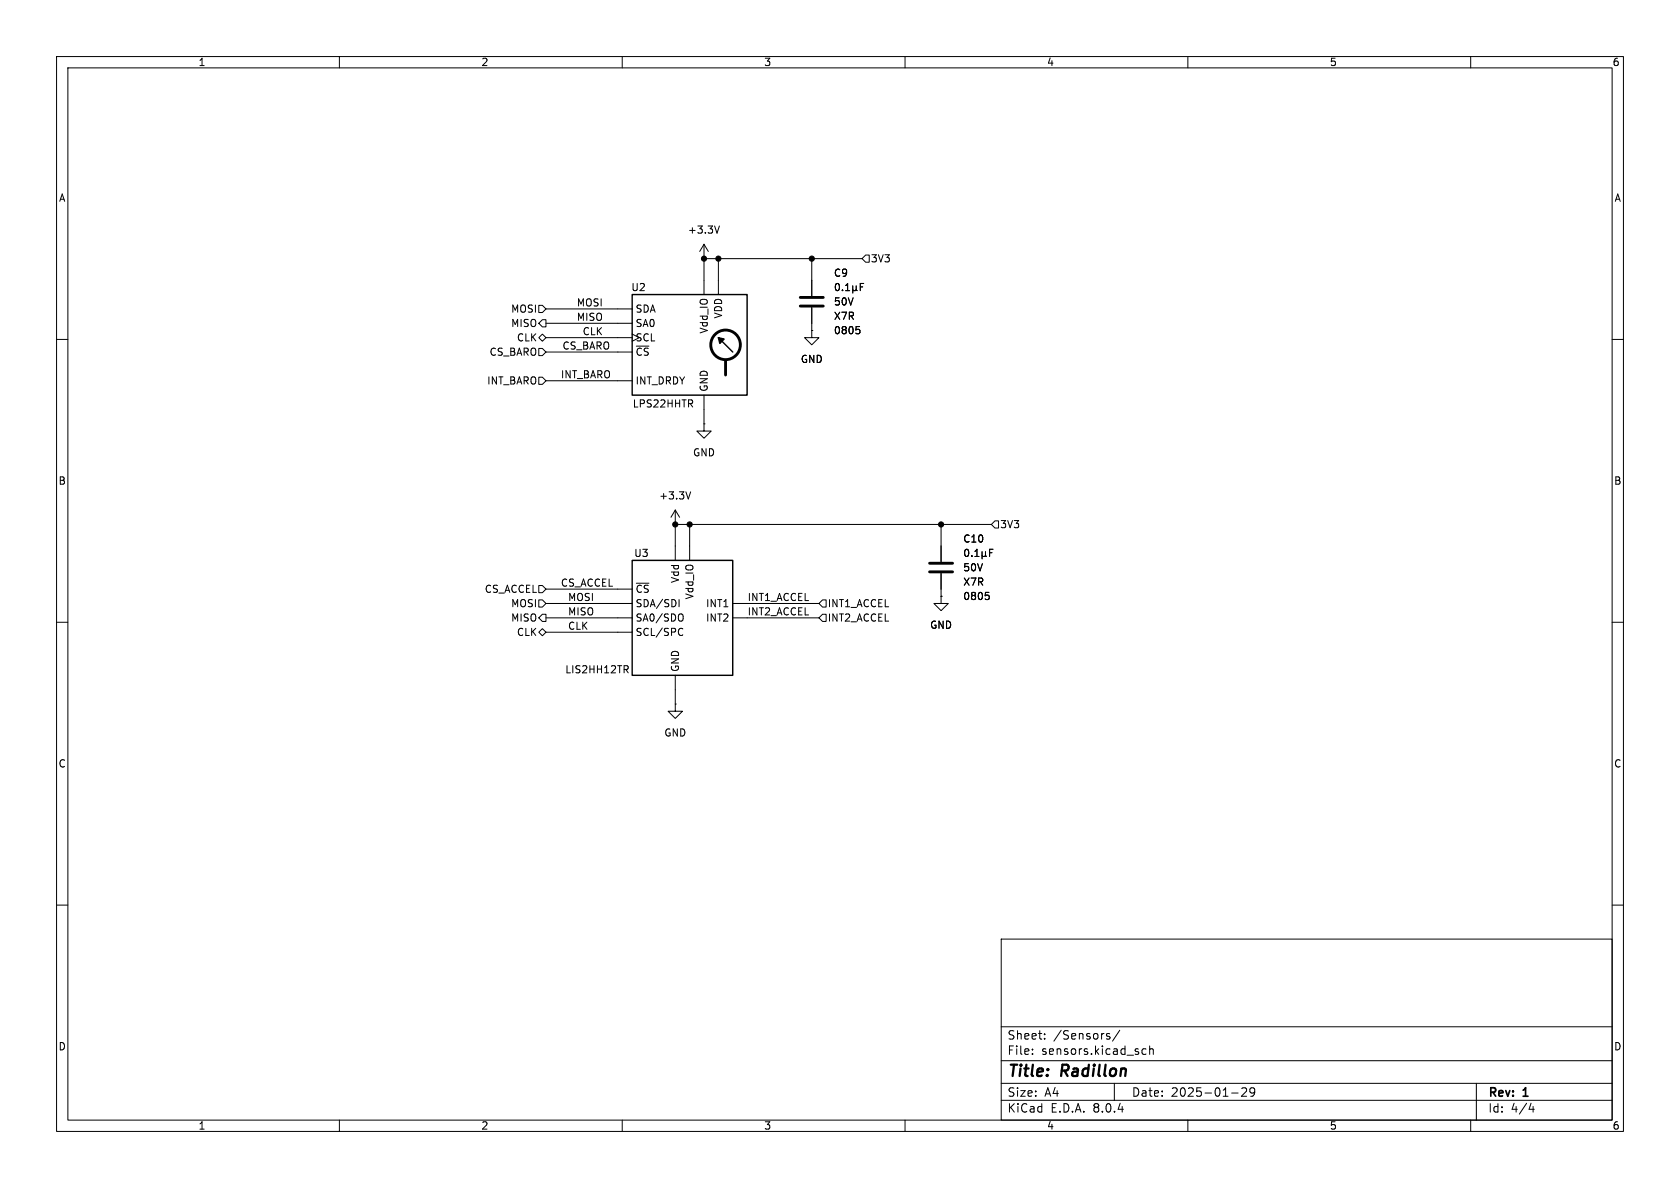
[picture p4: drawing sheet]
<svg xmlns="http://www.w3.org/2000/svg" width="297mm" height="210mm" viewBox="0 0 297 210" stroke-linecap="round" stroke-linejoin="round" font-family="sans-serif">
<g fill="none" stroke="#000" stroke-width=".18">
<path d="M10 10h277v190h-277zM12 12h273v186h-273zM60 10v2M110 10v2M160 10v2M210 10v2M260 10v2M127.2 39.9l-.4 1.3M10 60h2M95.2 59.7l.7-.6 .6 .6-.6 .6zM95.2 54h.7l.6 .6-.6 .6h-.7zM95.9 56.5h.6v1.3h-.6l-.7-.6z"/>
<path d="M96.5 59.7h15.3M96.5 54.6h15.3M96.5 57.2h15.3M124.5 45.7h.1M124.5 43.2v8.9M124.5 43.2l.7 1.3M124.5 43.2l-.8 1.3M124.5 45.7h27.9M127 45.7v6.4M143.5 58.4v1.3h-1.3l1.3 1.3 1.3-1.3h-1.3M143.5 58.4h.1M143.5 45.7v6.6"/>
<path d="M143.5 54.4v4M147.9 50.2l.1-.1a.68 .68 0 0 1 .4 .6 .68 .68 0 0 1-.4 .7 .84 .84 0 0 1-.1-1.2zM148.9 51.3v.1M149.5 51.4h.7M149.5 50.5l.4-.4v1.3M150.8 51.2l.1 .2h.3l.2-.2M150.8 50.5v1.3M151.4 57.7h.6M151.4 51.2l.1 .2M151.4 50.5v.7M151.8 58.2l.2 .3v.3l-.2 .2M152.1 50.7h.4"/>
<path d="M152.7 50.1h-.6v1.3M153 45.1h.7v1.3h-.7l-.6-.7zM285 60h2M95.2 66.7h.7l.6 .6-.6 .6h-.7zM95.2 61.6h.7l.6 .6-.6 .7h-.7zM96.5 62.2h15.3M96.5 67.3h15.3M124.5 74.9v1.3h-1.3l1.3 1.3 1.2-1.3h-1.2M124.5 74.9h.1M124.5 69.9v5M119.4 92.7h.1M119.4 90.2v8.9"/>
<path d="M119.4 90.2l-.8 1.2M119.4 90.2l.7 1.2M119.4 92.7h55.9M121.9 92.7v6.4M122.1 86.9l-.4 1.3M166.4 92.7v6.6M170.7 97.2l.1-.1a.68 .68 0 0 1 .5 .6 .68 .68 0 0 1-.5 .7 .84 .84 0 0 1-.1-1.2zM171.8 98.2v.2M172.3 98.4h.8M172.3 97.5l.4-.4v1.3M173.6 98.2l.2 .2h.2l.2-.2M173.6 97.5v1.3"/>
<path d="M174.2 98.2l.2 .2M174.2 97.5v.7M174.9 97.7h.5M175.6 97.1h-.7v1.3M175.9 92.1h.6v1.2h-.6l-.6-.6zM10 110h2M95.2 106h.7l.6 .7-.6 .6h-.7zM95.2 103.5h.7l.6 .6-.6 .7h-.7zM95.9 111.1l.6 .7-.6 .6-.7-.6zM95.9 108.6h.6v1.3h-.6l-.7-.7zM96.5 111.8h15.3M96.5 109.2h15.3"/>
<path d="M96.5 106.7h15.3M96.5 104.1h15.3M110.6 118.3l.5 .6M110.8 117.7l.3 .2-.1 .3-.2 .1M119.4 119.4v5.1M120 106v1.3M120.4 111.1l.3 .1M120.5 108.5l.1 .1a.81 .81 0 0 1-.1 1.2M120.7 112.2l-.3 .1M129.5 109.2h15.3M129.5 106.7h15.3M145.4 106h.6v1.3h-.6l-.6-.6z"/>
<path d="M145.4 108.6h.6v1.3h-.6l-.6-.7zM166.4 105.4v1.3h-1.3l1.3 1.3 1.2-1.3h-1.2M166.4 105.4h.1M166.4 101.3v4.1M174.2 104.7h.6M174.6 105.2l.3 .2v.3l-.3 .3M285 110h2M119.4 124.5v1.2h1.2l-1.2 1.3-1.3-1.3h1.3M119.4 124.5h.1M10 160h2M285 160h2M177 166h108v32h-108z"/>
<path d="M60 198v2M110 198v2M160 198v2M177 194.5h108M177 191.5h108M177 187.5h108M177 181.5h108M182.5 186.3v.1M182.5 185.5v.1M184.7 183.6v.1M184.7 182.8v.1M195.8 183.2l.4 .1v.2l-.2 .2h-.3"/>
<path d="M195.8 182.7l.4 .1M197 191.5v3M198 182.1l-1.3 2M202.6 185.5l-.4-.1-.3 .3v.4l.1 .2h.6M203.2 185.5l.3-.1 .3 .1 .1 .9M203.2 184.9v1.5M210 198v2M217.7 193.2h1.2M219.5 192.4l.6-.1 .2 .1 .1 .3-.9 1.1h.9M221.8 192.9l-.3 .3h-.3l-.2-.3 .1-.5 .4-.1 .2 .1a.99 .99 0 0 1-.3 1.4h-.3M260 198v2M261 191.5v6.5"/>
<path d="M270.7 195l-.4 1.1h.9M271 195.6v1"/>
</g>
<g fill="none" stroke="#000" stroke-width=".51">
<path d="M141.5 54.1h4M141.5 52.6h4M128.3 63.8v2.5M164.3 99.6h4.1M164.3 101.1h4.1"/>
<circle cx="128.3" cy="61" r="2.62"/>
</g>
<path d="M111.8 52.1h20.3v17.8h-20.3zM127 59.7l2.5 2.5M111.8 99.1h17.7v20.3h-17.7z" fill="none" stroke="#000" stroke-width=".25"/>
<path d="M127 59.7l1 .2-.7 .8z" fill="#000" stroke="#000" stroke-width=".25"/>
<g fill="#000" stroke="#000" stroke-width=".18">
<circle cx="124.5" cy="45.7" r=".46"/>
<circle cx="127" cy="45.7" r=".46"/>
<circle cx="143.5" cy="45.7" r=".46"/>
<circle cx="119.4" cy="92.7" r=".46"/>
<circle cx="121.9" cy="92.7" r=".46"/>
<circle cx="166.4" cy="92.7" r=".46"/>
</g>
<g font-size="2.8">
<text x="178" y="190.9">Title:</text>
<text x="187.7" y="190.9">Radillon</text>
</g>
<g font-size="2.1">
<text x="178" y="184">Sheet:</text>
<text x="186.2" y="184">/Sensors/</text>
<text x="178" y="186.7">File:</text>
<text x="184.1" y="186.7">sensors.kicad_sch</text>
<text x="178" y="196.9">KiCad</text>
<text x="178" y="194.1">Size:</text>
<text x="184.7" y="194.1">A4</text>
<text x="185.7" y="196.9">E.D.A.</text>
<text x="193.3" y="196.9">8.0.4</text>
<text x="200" y="194.1">Date:</text>
<text x="207" y="194.1">2025-01-29</text>
<text x="263" y="194.3">Rev:</text>
<text x="263" y="196.9">Id:</text>
<text x="267.1" y="196.9">4/4</text>
<text x="269.4" y="194.3">1</text>
</g>
<g font-size="1.8">
<text x="35" y="11.9">1</text>
<text x="85" y="11.9">2</text>
<text x="135" y="11.9">3</text>
<text x="185" y="11.9">4</text>
<text x="235" y="11.9">5</text>
<text x="285" y="11.9">6</text>
<text x="10.3" y="35.9">A</text>
<text x="285.3" y="35.9">A</text>
<text x="121.5" y="41.5">+3.3V</text>
<text x="153.9" y="46.6">3V3</text>
<text x="111.5" y="51.7">U2</text>
<text x="147.3" y="49.1">C9</text>
<text x="90.3" y="55.5">MOSI</text>
<text x="90.3" y="58">MISO</text>
<text x="101.9" y="56.8">MISO</text>
<text x="101.9" y="54.3">MOSI</text>
<text x="102.9" y="59.3">CLK</text>
<text x="112.3" y="55.5">SDA</text>
<text x="112.3" y="58">SA0</text>
<text x="125.3" y="59.1" transform="rotate(-90 125.3 59.1)">Vdd_IO</text>
<text x="127.9" y="56.4" transform="rotate(-90 127.9 56.4)">VDD</text>
<text x="147.3" y="54.2">50V</text>
<text x="147.3" y="56.7">X7R</text>
<text x="147.3" y="59.3">0805</text>
<text x="86.5" y="63.1">CS_BARO</text>
<text x="91.3" y="60.6">CLK</text>
<text x="99.3" y="61.9">CS_BARO</text>
<text x="112.3" y="60.6">SCL</text>
<text x="112.3" y="63.1">~{CS}</text>
<text x="141.5" y="64.4">GND</text>
<text x="86" y="68.2">INT_BARO</text>
<text x="99.1" y="67">INT_BARO</text>
<text x="112.3" y="68.2">INT_DRDY</text>
<text x="125.3" y="69.3" transform="rotate(-90 125.3 69.3)">GND</text>
<text x="111.8" y="72.2">LPS22HHTR</text>
<text x="122.4" y="80.9">GND</text>
<text x="10.3" y="85.9">B</text>
<text x="116.4" y="88.5">+3.3V</text>
<text x="285.3" y="85.9">B</text>
<text x="176.7" y="93.6">3V3</text>
<text x="112" y="98.7">U3</text>
<text x="170.2" y="96.1">C10</text>
<text x="170.2" y="101.2">50V</text>
<text x="85.6" y="105">CS_ACCEL</text>
<text x="90.3" y="107.5">MOSI</text>
<text x="99.1" y="103.8">CS_ACCEL</text>
<text x="100.3" y="106.3">MOSI</text>
<text x="112.3" y="105">~{CS}</text>
<text x="112.3" y="107.5">SDA/SDI</text>
<text x="120.2" y="103.2" transform="rotate(-90 120.2 103.2)">Vdd</text>
<text x="122.8" y="106.1" transform="rotate(-90 122.8 106.1)">Vdd_IO</text>
<text x="124.7" y="107.5">INT1</text>
<text x="132.1" y="106.3">INT1_ACCEL</text>
<text x="146.2" y="107.5">INT1_ACCEL</text>
<text x="170.2" y="103.7">X7R</text>
<text x="170.2" y="106.3">0805</text>
<text x="90.3" y="110.1">MISO</text>
<text x="91.3" y="112.6">CLK</text>
<text x="100.3" y="108.9">MISO</text>
<text x="100.3" y="111.4">CLK</text>
<text x="112.3" y="112.6">SCL/SPC</text>
<text x="112.3" y="110.1">SA0/SDO</text>
<text x="124.7" y="110.1">INT2</text>
<text x="132.1" y="108.9">INT2_ACCEL</text>
<text x="146.2" y="110.1">INT2_ACCEL</text>
<text x="164.3" y="111.4">GND</text>
<text x="99.8" y="119.2">LIS2HH12TR</text>
<text x="120.2" y="118.9" transform="rotate(-90 120.2 118.9)">GND</text>
<text x="117.3" y="130.4">GND</text>
<text x="10.3" y="135.9">C</text>
<text x="285.3" y="135.9">C</text>
<text x="10.3" y="185.9">D</text>
<text x="285.3" y="185.9">D</text>
<text x="35" y="199.9">1</text>
<text x="85" y="199.9">2</text>
<text x="135" y="199.9">3</text>
<text x="185" y="199.9">4</text>
<text x="235" y="199.9">5</text>
<text x="285" y="199.9">6</text>
</g>
</svg>
